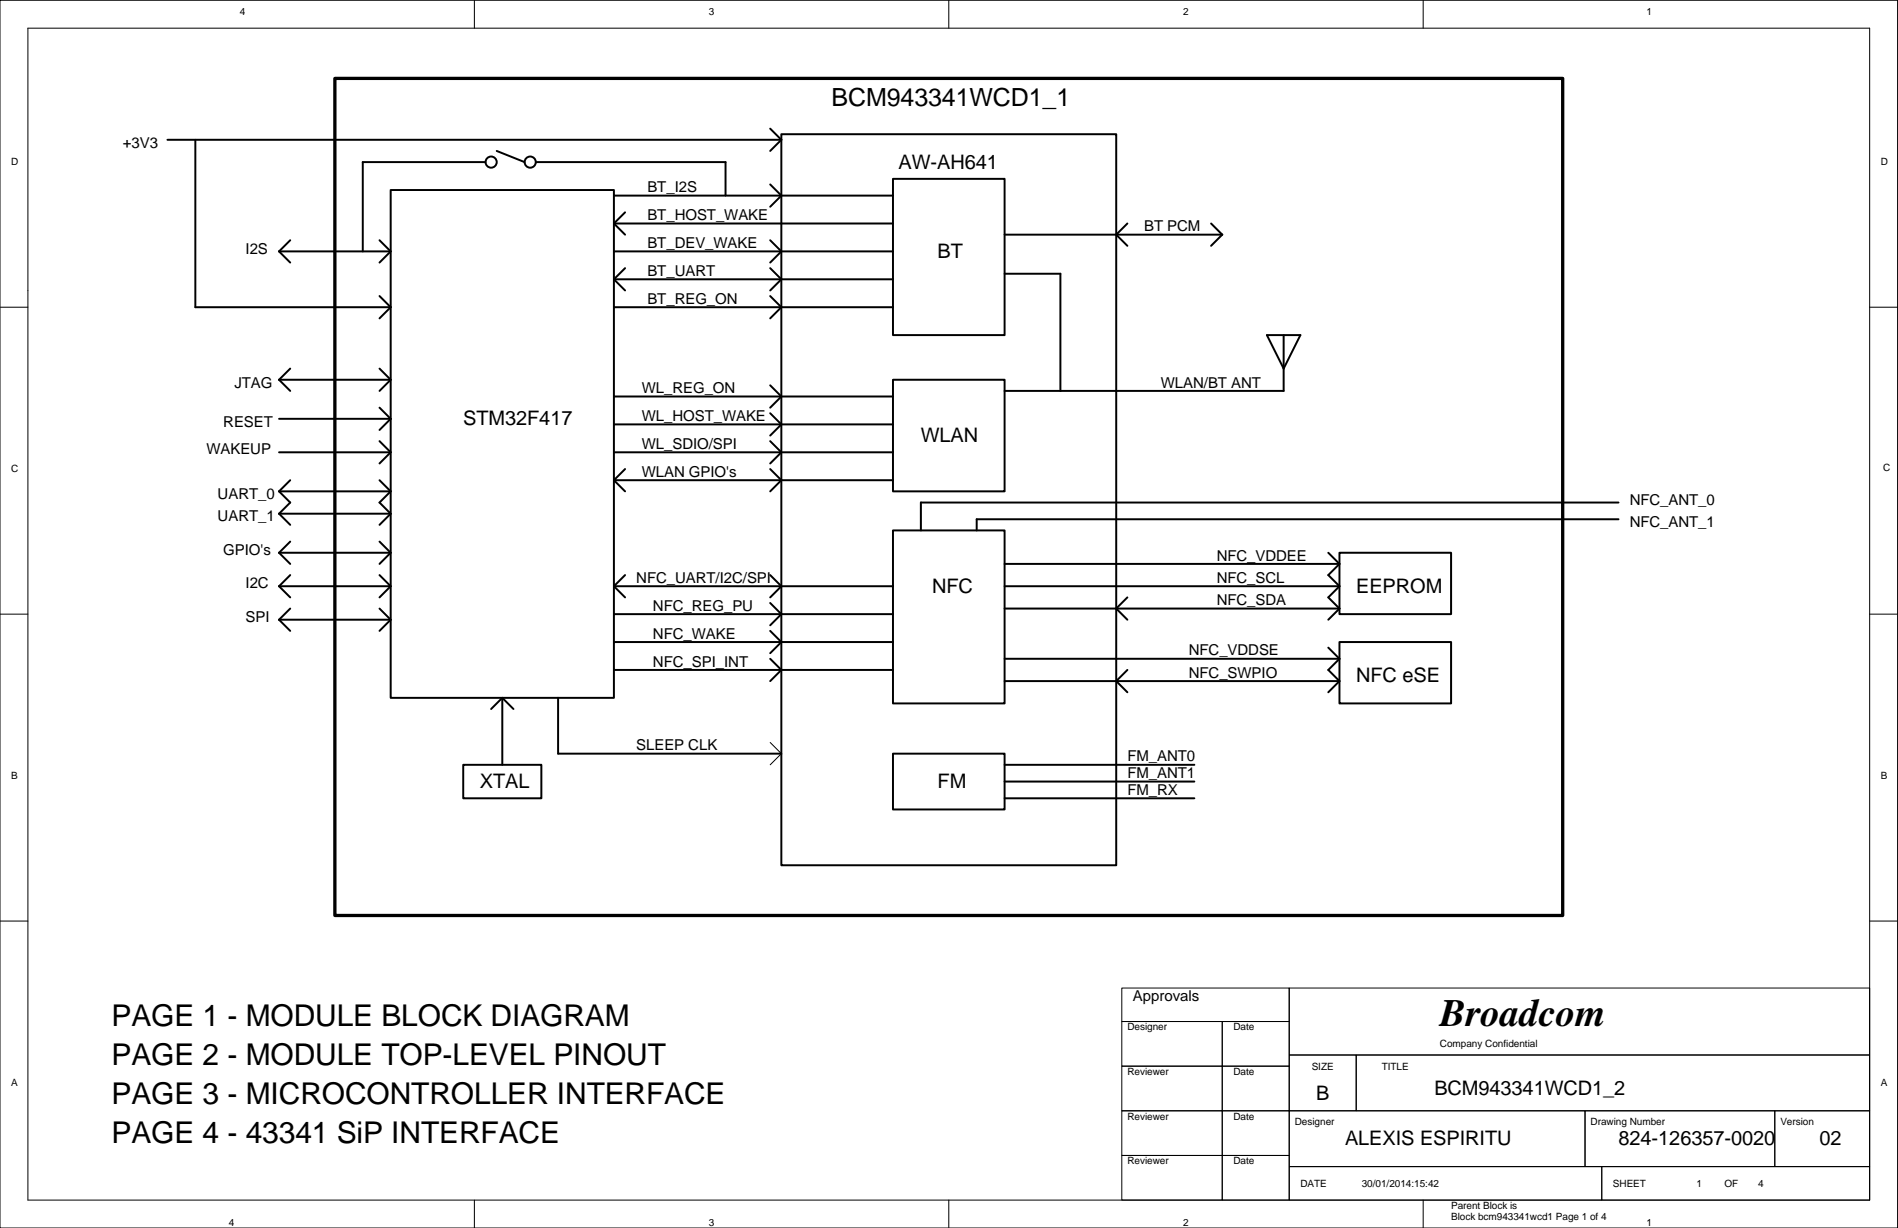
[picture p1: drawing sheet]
<svg xmlns="http://www.w3.org/2000/svg" width="432mm" height="279mm" viewBox="0 0 432 279" stroke-linecap="round" stroke-linejoin="round" font-family="sans-serif">
<g fill="none" stroke="#000" stroke-width=".23">
<path d="M0 .1h431.7v279.3h-431.7zM6.3 6.4h419.1v266.7h-419.1zM107.9 .1v6.3M215.9 .1v6.3M323.8 .1v6.3M0 69.9h6.3M425.4 69.9h6.3M0 139.7h6.3M8.9 120.7h.1M425.4 139.7h6.3M175.2 168.9l2.6 2.6-2.6 2.5M0 209.6h6.3"/>
<path d="M425.4 209.6h6.3M255.2 224.8h38.1v7.6h-38.1zM255.2 232.4h22.9v10.2h-22.9zM278.1 232.4h15.2v10.2h-15.2zM293.3 224.8h132.1v15.2h-132.1zM255.2 242.6h22.9v10.1h-22.9zM255.2 252.7h22.9v10.2h-22.9zM278.1 242.6h15.2v10.1h-15.2zM278.1 252.7h15.2v10.2h-15.2zM293.3 240h15.2v12.7h-15.2zM293.3 252.7h67.3v12.7h-67.3zM308.5 240h116.9v12.7h-116.9z"/>
<path d="M360.6 252.7h43.2v12.7h-43.2zM403.8 252.7h21.6v12.7h-21.6zM107.9 273.1v6.3M215.9 273.1v6.3M255.2 262.9h22.9v10.2h-22.9zM278.1 262.9h15.2v10.2h-15.2zM293.3 265.4h71.1v7.7h-71.1zM323.8 273.1v6.3M364.4 265.4h61v7.7h-61z"/>
</g>
<path d="M76.2 17.8h279.3v190.5h-279.3z" fill="none" stroke="#000" stroke-width=".75"/>
<g fill="none" stroke="#000" stroke-width=".45">
<path d="M38.1 31.8h139.7M44.4 31.8v38.1h44.5M110.5 36.9h-28v20.3M113 34.3l6.4 2.6M121.9 36.9h43.2v7.6M175.2 29.3l2.6 2.5M177.8 30.5h76.1v166.4h-76.1zM177.8 31.8l-2.6 2.5M63.5 57.2l2.5 2.5M63.5 57.2h25.4M66 54.7l-2.5 2.5M86.3 54.7l2.6 2.5"/>
<path d="M88.9 43.2h50.8v115.6h-50.8zM88.9 57.2l-2.6 2.5M139.7 57.2h63.5M139.7 50.9h63.5M139.7 44.5h63.5M139.7 50.9l2.5 2.5M142.2 48.3l-2.5 2.6M175.2 54.7l2.6 2.5-2.6 2.5M175.2 42l2.6 2.5-2.6 2.5M203.2 40.7h25.3v35.5h-25.3zM228.5 53.4h49.6M256.5 50.9l-2.6 2.5 2.6 2.5"/>
<path d="M275.5 50.9l2.6 2.5M278.1 53.4l-2.6 2.5M86.3 67.4l2.6 2.5M88.9 69.9l-2.6 2.5M139.7 63.5h63.5M139.7 63.5l2.5 2.6M139.7 69.9h63.5M142.2 61l-2.5 2.5M175.2 61l2.6 2.5-2.6 2.6M175.2 67.4l2.6 2.5-2.6 2.5M228.5 62.3h12.7v26.6M288.2 76.2h7.6l-3.8 7.7z"/>
<path d="M292 76.2v12.7h-63.5M63.5 86.4h25.4M63.5 95.3h25.4M63.5 86.4l2.5 2.5M66 83.9l-2.5 2.5M86.3 92.8l2.6 2.5M86.3 83.9l2.6 2.5M88.9 95.3l-2.6 2.5M88.9 86.4l-2.6 2.5M139.7 90.2h63.5M139.7 96.6h63.5M175.2 87.7l2.6 2.5-2.6 2.6"/>
<path d="M175.2 94l2.6 2.6-2.6 2.5M203.2 86.4h25.3v25.4h-25.3zM63.5 111.8h25.4M63.5 116.9h25.4M63.5 102.9h25.4M63.5 111.8l2.5 2.5-2.5 2.6M63.5 116.9l2.5 2.5M66 109.3l-2.5 2.5M86.3 109.3l2.6 2.5M86.3 100.4l2.6 2.5M88.9 111.8l-2.6 2.5 2.6 2.6M88.9 116.9l-2.6 2.5"/>
<path d="M88.9 102.9l-2.6 2.5M139.7 102.9h63.5M139.7 109.3l2.5 2.5M139.7 109.3h63.5M142.2 106.7l-2.5 2.6M175.2 100.4l2.6 2.5-2.6 2.5M175.2 106.7l2.6 2.6-2.6 2.5M368.2 114.3h-158.7v6.4M368.2 118.1h-146v2.6M63.5 133.4h25.4M63.5 125.8h25.4M63.5 133.4l2.5 2.5"/>
<path d="M63.5 125.8l2.5 2.5M66 130.8l-2.5 2.6M66 138.5l-2.5 2.5M66 123.2l-2.5 2.6M86.3 130.8l2.6 2.6M86.3 138.5l2.6 2.5M86.3 123.2l2.6 2.6M88.9 133.4l-2.6 2.5M88.9 125.8l-2.6 2.5M139.7 133.4h63.5M139.7 133.4l2.5 2.5M139.7 139.7h63.5"/>
<path d="M142.2 130.8l-2.5 2.6M175.2 130.8l2.6 2.6-2.6 2.5M175.2 137.2l2.6 2.5-2.6 2.6M203.2 120.7h25.3v39.3h-25.3zM228.5 133.4h76.2M228.5 128.3h76.2M228.5 138.5h76.2M256.5 135.9l-2.6 2.6 2.6 2.5M302.2 125.8l2.5 2.5M304.7 125.8h25.4v13.9h-25.4zM304.7 128.3l-2.5 2.5 2.5 2.6M304.7 133.4l-2.5 2.5 2.5 2.6"/>
<path d="M304.7 138.5l-2.5 2.5M63.5 141h25.4M63.5 141l2.5 2.5M88.9 141l-2.6 2.5M114.3 158.8v15.2M114.3 158.8l-2.6 2.5M114.3 158.8l2.5 2.5M127 158.8v12.7h50.8M139.7 146.1h63.5M139.7 152.4h63.5M175.2 143.5l2.6 2.6-2.6 2.5M175.2 149.9l2.6 2.5-2.6 2.6"/>
<path d="M228.5 149.9h76.2M228.5 155h76.2M256.5 152.4l-2.6 2.6 2.6 2.5M302.2 147.3l2.5 2.6M304.7 146.1h25.4v13.9h-25.4zM304.7 149.9l-2.5 2.5 2.5 2.6M304.7 155l-2.5 2.5M105.4 174h17.8v7.6h-17.8zM203.2 171.5h25.3v12.7h-25.3zM228.5 174h43.2M228.5 177.8h43.2M228.5 181.6h43.2"/>
<circle cx="111.7" cy="36.9" r="1.27"/>
<circle cx="120.6" cy="36.9" r="1.27"/>
</g>
<text font-size="8.8" x="327.6" y="233.4">Broadcom</text>
<g font-size="6.8">
<text x="25.4" y="233.4">PAGE 1 - MODULE BLOCK DIAGRAM</text>
<text x="25.4" y="242.3">PAGE 2 - MODULE TOP-LEVEL PINOUT</text>
<text x="25.4" y="251.2">PAGE 3 - MICROCONTROLLER INTERFACE</text>
<text x="25.4" y="260.1">PAGE 4 - 43341 SiP INTERFACE</text>
</g>
<text font-size="5.7" x="189.2" y="24.2">BCM943341WCD1_1</text>
<g font-size="4.6">
<text x="204.4" y="38.4">AW-AH641</text>
<text x="213.3" y="58.7">BT</text>
<text x="105.4" y="96.8">STM32F417</text>
<text x="209.5" y="100.6">WLAN</text>
<text x="212" y="134.9">NFC</text>
<text x="308.5" y="134.9">EEPROM</text>
<text x="308.5" y="155.2">NFC eSE</text>
<text x="109.2" y="179.3">XTAL</text>
<text x="213.3" y="179.3">FM</text>
<text x="299.4" y="250.3">B</text>
<text x="326.3" y="249.2">BCM943341WCD1_2</text>
<text x="306" y="260.6">ALEXIS ESPIRITU</text>
<text x="368.2" y="260.6">824-126357-0020</text>
<text x="413.9" y="260.6">02</text>
</g>
<g font-size="3.4">
<text x="27.9" y="33.6">+3V3</text>
<text x="147.3" y="43.7">BT_I2S</text>
<text x="147.3" y="50.1">BT_HOST_WAKE</text>
<text x="260.3" y="52.6">BT PCM</text>
<text x="55.9" y="57.7">I2S</text>
<text x="147.3" y="56.4">BT_DEV_WAKE</text>
<text x="147.3" y="62.8">BT_UART</text>
<text x="147.3" y="69.1">BT_REG_ON</text>
<text x="53.3" y="88.2">JTAG</text>
<text x="146" y="89.4">WL_REG_ON</text>
<text x="264.1" y="88.2">WLAN/BT ANT</text>
<text x="146" y="95.8">WL_HOST_WAKE</text>
<text x="50.8" y="97.1">RESET</text>
<text x="47" y="103.4">WAKEUP</text>
<text x="146" y="102.1">WL_SDIO/SPI</text>
<text x="49.5" y="113.6">UART_0</text>
<text x="146" y="108.5">WLAN GPIO's</text>
<text x="49.5" y="118.6">UART_1</text>
<text x="370.8" y="114.8">NFC_ANT_0</text>
<text x="370.8" y="119.9">NFC_ANT_1</text>
<text x="50.8" y="126.3">GPIO's</text>
<text x="276.8" y="127.5">NFC_VDDEE</text>
<text x="55.9" y="133.9">I2C</text>
<text x="144.7" y="132.6">NFC_UART/I2C/SPI</text>
<text x="276.8" y="132.6">NFC_SCL</text>
<text x="276.8" y="137.7">NFC_SDA</text>
<text x="55.9" y="141.5">SPI</text>
<text x="148.6" y="139">NFC_REG_PU</text>
<text x="148.6" y="145.3">NFC_WAKE</text>
<text x="270.4" y="149.1">NFC_VDDSE</text>
<text x="148.6" y="151.7">NFC_SPI_INT</text>
<text x="270.4" y="154.2">NFC_SWPIO</text>
<text x="144.7" y="170.7">SLEEP CLK</text>
<text x="256.5" y="173.2">FM_ANT0</text>
<text x="256.5" y="177">FM_ANT1</text>
<text x="256.5" y="180.9">FM_RX</text>
<text x="257.8" y="227.8">Approvals</text>
</g>
<g font-size="2.3">
<text x="54.6" y="3.4">4</text>
<text x="161.3" y="3.4">3</text>
<text x="269.2" y="3.4">2</text>
<text x="374.6" y="3.4">1</text>
<text x="2.5" y="37.6">D</text>
<text x="427.9" y="37.6">D</text>
<text x="2.5" y="107.5">C</text>
<text x="428.4" y="107.2">C</text>
<text x="2.5" y="177.3">B</text>
<text x="427.9" y="177.3">B</text>
<text x="256.5" y="234.4">Designer</text>
<text x="280.6" y="234.4">Date</text>
<text x="327.6" y="238.3">Company Confidential</text>
<text x="256.5" y="244.6">Reviewer</text>
<text x="280.6" y="244.6">Date</text>
<text x="298.4" y="243.3">SIZE</text>
<text x="314.4" y="243.3">TITLE</text>
<text x="2.5" y="247.1">A</text>
<text x="427.9" y="247.1">A</text>
<text x="256.5" y="254.8">Reviewer</text>
<text x="280.6" y="254.8">Date</text>
<text x="294.6" y="256">Designer</text>
<text x="361.9" y="256">Drawing Number</text>
<text x="405" y="256">Version</text>
<text x="256.5" y="264.9">Reviewer</text>
<text x="280.6" y="264.9">Date</text>
<text x="309.8" y="270">30/01/2014:15:42</text>
<text x="366.9" y="270">SHEET</text>
<text x="386" y="270">1</text>
<text x="392.3" y="270">OF</text>
<text x="400" y="270">4</text>
<text x="295.8" y="270">DATE</text>
<text x="330.1" y="275.1">Parent Block is</text>
<text x="52.1" y="278.9">4</text>
<text x="161.3" y="278.9">3</text>
<text x="269.2" y="278.9">2</text>
<text x="330.1" y="277.6">Block bcm943341wcd1 Page 1 of 4</text>
<text x="374.6" y="278.9">1</text>
</g>
</svg>
